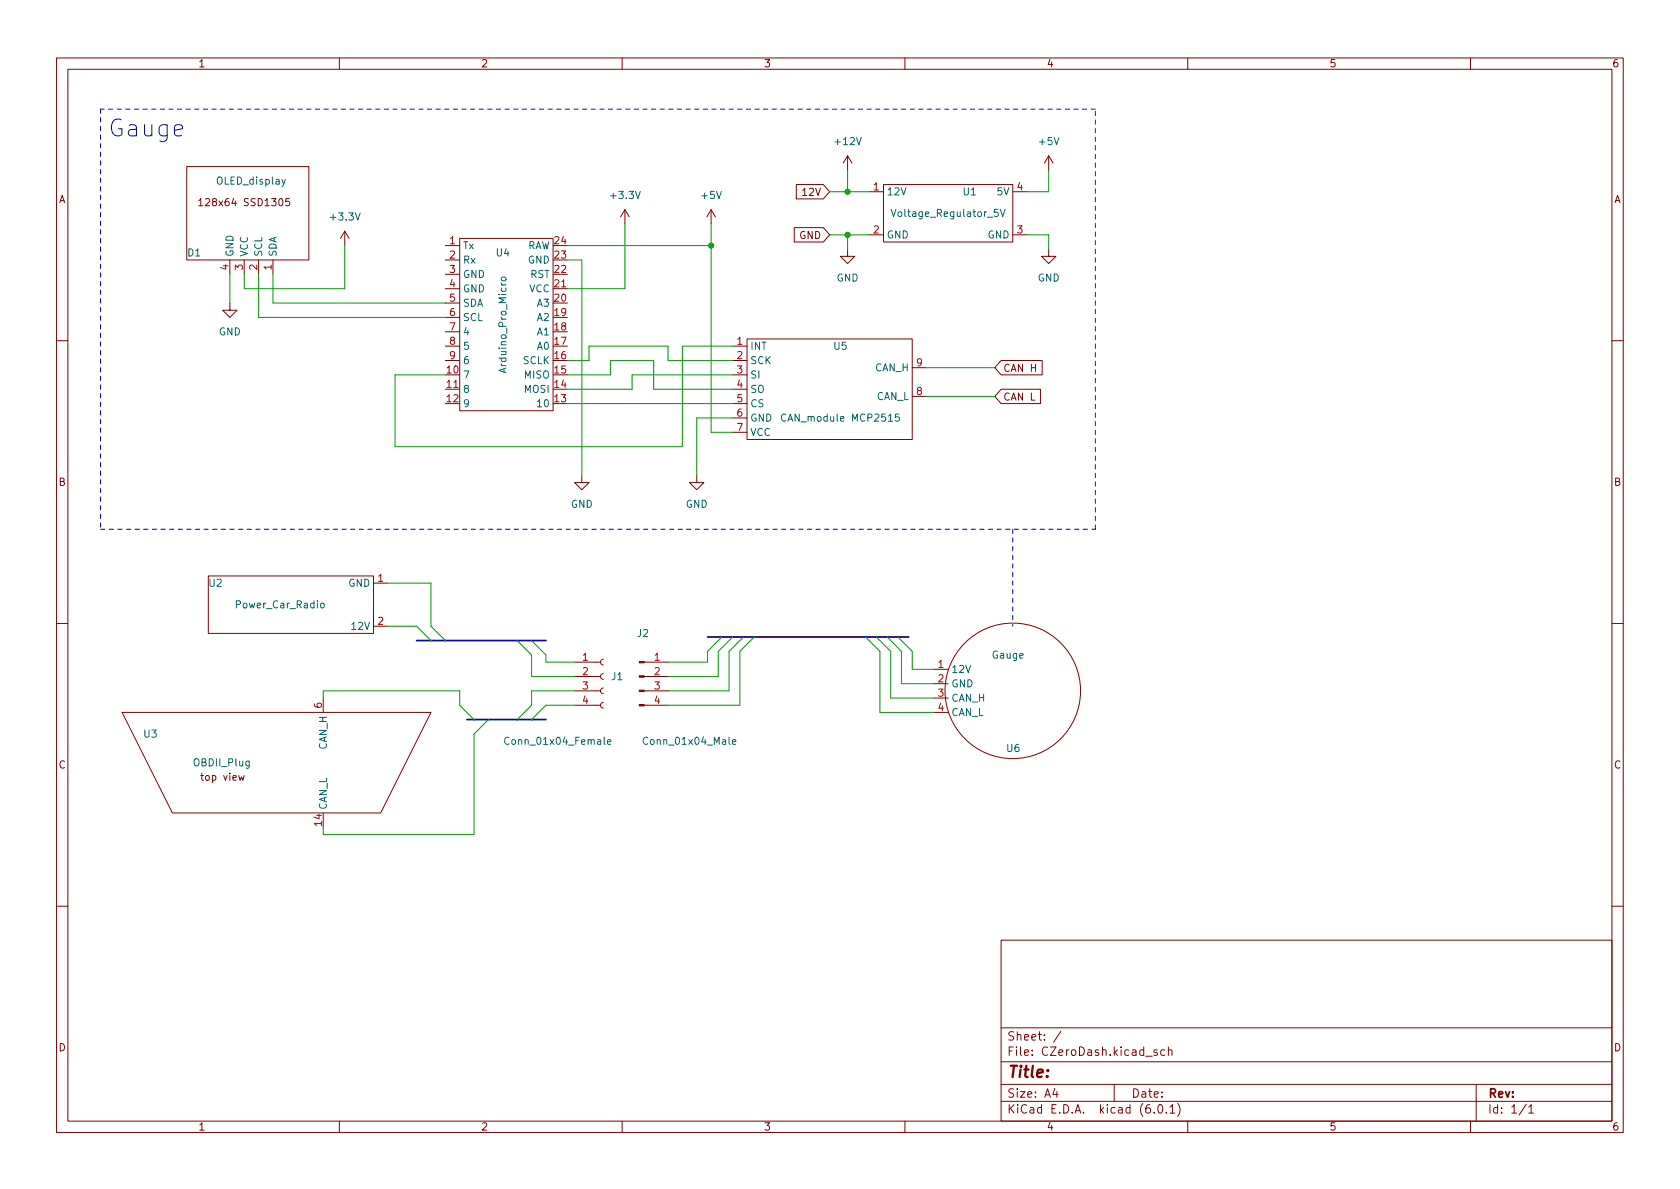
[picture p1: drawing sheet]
<svg xmlns="http://www.w3.org/2000/svg" width="297mm" height="210mm" viewBox="0 0 297 210" stroke-linecap="round" stroke-linejoin="round" font-family="sans-serif">
<g fill="none" stroke="#840000" stroke-width=".18">
<path d="M10 10.2h277v190.1h-277zM12 12.2h273v186.1h-273zM60 10.2v2M110 10.2v2M160 10.2v2M210 10.2v2M260 10.2v2M33 29.5h21.6v16.5h-21.6zM35.1 35.5l.4-.4v1.3M35.1 36.4h.8M51.2 35.1h-.6l-.1 .6 .2-.1 .4 .1 .1 .1v.5l-.2 .1-.5-.1M110.5 37.1l-.8 1.2"/>
<path d="M110.5 37.1v2.5M110.5 37.1l.8 1.2M125.7 37.1l-.7 1.2M125.7 37.1v2.5M125.7 37.1l.8 1.2M140.8 32.6h4.8l1.1 1.3-1.1 1.3h-4.8zM149.9 27.6l-.8 1.2M149.9 27.6v2.5M149.9 27.6l.7 1.2M153.7 33.9h2.5M156.2 32.6h22.9v10.2h-22.9zM179.1 33.9h2.5"/>
<path d="M185.4 27.6l-.7 1.2M185.4 27.6v2.5M185.4 27.6l.8 1.2M40.6 53.6v1.3h1.3l-1.3 1.2-1.2-1.2h1.2M40.6 46v2.5M43.2 46v2.5M45.7 46v2.5M48.3 46v2.5M61 40.9l-.8 1.3M61 40.9v2.5M61 40.9l.7 1.3M78.7 43.4h2.6"/>
<path d="M78.7 46h2.6M78.7 51h2.6M78.7 48.5h2.6M78.7 53.6h2.6M78.7 56.1h2.6M78.7 58.7h2.6M81.3 42.2h16.5v30.4h-16.5zM97.8 51h2.5M132.1 59.9h29.2v17.8h-29.2zM140.4 40.3h5.2l1.1 1.2-1.1 1.3h-5.2zM149.9 44.1v1.2h1.2l-1.2 1.3-1.3-1.3h1.3M153.7 41.5h2.5"/>
<path d="M179.1 41.5h2.5M185.4 44.1v1.2h1.3l-1.3 1.3-1.3-1.3h1.3M10 60.2h2M78.7 68.8h2.6M78.7 61.2h2.6M78.7 63.7h2.6M129.5 68.8h2.6M129.5 61.2h2.6M129.5 63.7h2.6M129.5 66.3h2.6M129.5 71.4h2.6M129.5 73.9h2.6"/>
<path d="M129.5 76.4h2.6M161.3 70.1h2.5M161.3 65h2.5M177 63.7h7.3v2.6h-7.3l-1.1-1.3zM177 68.8h7v2.6h-7l-1.1-1.3zM285 60.2h2M102.9 84.1v1.2h1.2l-1.2 1.3-1.3-1.3h1.3M123.2 84.1v1.2h1.3l-1.3 1.3-1.3-1.3h1.3M10 110.2h2M36.8 101.8h29.2v10.2h-29.2zM66 103.1h2.6M66 110.7h2.6"/>
<path d="M101.6 119.6h4.6M101.6 117.1h4.6M106.7 119.1l-.4 .2-.1 .3 .1 .4 .4 .1M106.7 116.6l-.4 .1-.1 .4 .1 .3 .4 .2M113.9 119.6h4.2M113.9 117.1h4.2M165.1 118.4h2.5M285 110.2h2M21.6 126h54.6l-8.9 17.8h-36.8zM42.2 137.1l.3 .9 .2-.6 .2 .6 .3-.9M57.1 123.4v2.6M101.6 124.7h4.6"/>
<path d="M101.6 122.2h4.6M106.7 124.2l-.4 .1-.1 .4 .1 .4 .4 .1M106.7 121.7l-.4 .1-.1 .4 .1 .3 .4 .2M113.9 124.7h4.2M113.9 122.2h4.2M165.1 120.9h2.5M165.1 123.4h2.5M165.1 126h2.5M10 160.2h2M177 166.3h108v32h-108zM285 160.2h2M60 198.3v2"/>
<path d="M110 198.3v2M160 198.3v2M177 194.8h108M177 191.8h108M177 187.8h108M177 181.8h108M186.5 192.5l-.4 1h1M186.9 193v1M187.6 182.4l-1.3 1.9M197 191.8v3M202.6 186.8h1.1M204.1 196.7v.1"/>
<path d="M204.6 185.7l-.4-.1-.2 .2 .1 .3 .5 .1v.4h-.6M204.9 195.4l.2-.1a.81 .81 0 0 1 .6 .7 .81 .81 0 0 1-.3 .8h-.2a.81 .81 0 0 1-.6-.6 .81 .81 0 0 1 .3-.8zM205.9 185.7l-.4-.1-.3 .3v.4l.2 .3h.5M206.2 196.7v.1M206.6 185.8l.2-.2 .3 .1 .1 .9M206.6 185.1v1.5M206.9 195.8l.4-.5v1.5M206.9 196.8h.8M208.2 195.1a1.72 1.72 0 0 1 0 2.3M210 198.3v2M260 198.3v2M261 191.8v6.5"/>
<path d="M269.9 195.3l-1.3 1.9M270.3 195.8l.4-.5v1.5M270.3 196.8h.9"/>
<circle cx="179.1" cy="122.2" r="12"/>
</g>
<path d="M50.5 31.7l-.5 1.2-.1 .1M157.6 37l.4 1.3 .4-1.3M176.9 37l.4 1.3 .4-1.3M88.7 49.1l.5-.1 .2 .1 .1 .3-.3 .3h-.3l-.3-.3zM138.9 73.3a.6 .6 0 0 0-.8 .5 .6 .6 0 0 0 .6 .7l.2-.1M159 73.2h-.6l-.1 .6 .2-.1 .4 .1 .1 .1v.5l-.2 .1-.5-.1M56.8 106.7h.3l.2 .2v.4l-.2 .2-.3-.1-.1-.1zM90 130.5a.6 .6 0 0 0-.8 .4 .6 .6 0 0 0 .6 .7l.2-.1M107.4 131.2l.6-.1v-.3h-.4l-.2 .2 .1 .6h.5M129.5 131.2l.6-.1v-.3h-.4l-.2 .2 .1 .6h.5" fill="none" stroke="#006464" stroke-width=".18"/>
<g fill="#840000" stroke="#840000" stroke-width=".18">
<path d="M113 124.6h.9v.2h-.9z"/>
<path d="M113 122h.9v.3h-.9z"/>
<path d="M113 119.5h.9v.3h-.9z"/>
<path d="M113 117h.9v.2h-.9z"/>
</g>
<path d="M17.8 19.3v74.3M193.7 19.3h-175.9M17.8 93.6h175.9M179.1 93.6v17.1M193.7 93.6v-74.3" fill="none" stroke="#0000c2" stroke-width=".18" stroke-dasharray=".8 .8"/>
<path d="M73.7 113.3h22.8M125.1 112.6h35.6M82.5 127.2h14" fill="none" stroke="#000084" stroke-width=".3"/>
<g fill="none" stroke="#009600" stroke-width=".18">
<path d="M110.5 39.6v11.4h-10.2M125.7 39.6v36.8h3.8M146.7 33.9h7M149.9 30.1v3.8M185.4 30.1v3.8h-3.8M40.6 48.5v5.1M45.7 48.5v7.6h33M48.3 48.5v5.1h30.4M61 43.4v7.6h-17.8v-2.5M100.3 43.4h25.4M100.3 46h2.6v38.1M146.7 41.5h7"/>
<path d="M149.9 41.5v2.6M181.6 41.5h3.8v2.6M100.3 66.3h7.6v-2.6h7.7v5.1h13.9M100.3 71.4h29.2M100.3 63.7h3.8v-2.5h14v2.5h11.4M129.5 61.2h-8.9v17.8h-50.8v-12.7h8.9M129.5 66.3h-17.7v2.5h-11.5M129.5 73.9h-6.3v10.2M163.8 70.1h12.1M163.8 65h12.1M68.6 103.1h7.6v7.6l2.5 2.6M68.6 110.7h5.1l2.5 2.6"/>
<path d="M91.4 113.3l2.6 2.5v3.8h7.6M94 113.3l2.5 2.5v1.3h5.1M127.6 112.6l-2.5 2.6v1.9h-7M129.5 112.6l-2.5 2.6v4.4h-8.9M131.4 112.6l-2.5 2.6v7h-10.8M133.3 112.6l-2.5 2.6v9.5h-12.7M153 112.6l2.6 2.6v10.8h9.5M154.9 112.6l2.6 2.6v8.2h7.6M156.8 112.6l2.6 2.6v5.7h5.7M158.7 112.6l2.6 2.6v3.2h3.8M57.1 123.4v-1.2h24.2v2.5l2.5 2.5M86.4 127.2l-2.6 2.6v17.8h-26.7v-1.3"/>
<path d="M101.6 122.2h-7.6v2.5l-2.6 2.5M101.6 124.7h-5.1l-2.5 2.5"/>
</g>
<g fill="#009600" stroke="#009600" stroke-width=".18">
<circle cx="125.7" cy="43.4" r=".46"/>
<circle cx="149.9" cy="41.5" r=".46"/>
<circle cx="149.9" cy="33.9" r=".46"/>
</g>
<text font-size="4.2" fill="#0000c2" x="19" y="24.2">Gauge</text>
<text font-size="2.8" fill="#840000" x="178" y="190.6">Title:</text>
<g font-size="2.1" fill="#840000">
<text x="178" y="184">Sheet: /</text>
<text x="178" y="186.7">File: CZeroDash.kicad_sch</text>
<text x="178" y="196.9">KiCad E.D.A. kicad (6.0.1)</text>
<text x="178" y="194.1">Size: A4</text>
<text x="200" y="194.1">Date:</text>
<text x="263" y="194.1">Rev:</text>
<text x="263" y="196.9">Id: 1/1</text>
</g>
<g font-size="1.8" fill="#840000">
<text x="35" y="11.9">1</text>
<text x="85" y="11.9">2</text>
<text x="135" y="11.9">3</text>
<text x="185" y="11.9">4</text>
<text x="235" y="11.9">5</text>
<text x="285" y="11.9">6</text>
<text x="10.3" y="35.9">A</text>
<text x="142.1" y="34.6">12V</text>
<text x="285.3" y="35.9">A</text>
<text x="36.2" y="36.4">128x64 SSD1305</text>
<text x="141.3" y="42.2">GND</text>
<text x="177.3" y="65.7">CAN H</text>
<text x="177.3" y="70.8">CAN L</text>
<text x="10.3" y="85.9">B</text>
<text x="285.3" y="85.9">B</text>
<text x="10.3" y="135.9">C</text>
<text x="285.3" y="135.9">C</text>
<text x="35.8" y="138">top view</text>
<text x="10.3" y="185.9">D</text>
<text x="285.3" y="185.9">D</text>
<text x="35" y="199.9">1</text>
<text x="85" y="199.9">2</text>
<text x="135" y="199.9">3</text>
<text x="185" y="199.9">4</text>
<text x="235" y="199.9">5</text>
<text x="285" y="199.9">6</text>
</g>
<g font-size="1.8" fill="#006464">
<text x="147.8" y="25.6">+12V</text>
<text x="183.8" y="25.6">+5V</text>
<text x="38.4" y="32.6">OLED_display</text>
<text x="108.2" y="35.2">+3.3V</text>
<text x="124.1" y="35.2">+5V</text>
<text x="156.7" y="34.5">12V</text>
<text x="170.3" y="34.5">U1</text>
<text x="176.4" y="34.5">5V</text>
<text x="58.6" y="39">+3.3V</text>
<text x="158.3" y="38.3">Voltage_Regulator_5V</text>
<text x="33.2" y="45.3">D1</text>
<text x="41.3" y="45.5" transform="rotate(-90 41.3 45.5)">GND</text>
<text x="43.8" y="45.5" transform="rotate(-90 43.8 45.5)">VCC</text>
<text x="46.4" y="45.5" transform="rotate(-90 46.4 45.5)">SCL</text>
<text x="48.9" y="45.5" transform="rotate(-90 48.9 45.5)">SDA</text>
<text x="81.8" y="44.1">Tx</text>
<text x="81.8" y="46.6">Rx</text>
<text x="87.8" y="45.3">U4</text>
<text x="93.1" y="44.1">RAW</text>
<text x="93.4" y="46.6">GND</text>
<text x="156.7" y="42.2">GND</text>
<text x="174.6" y="42.2">GND</text>
<text x="81.8" y="49.1">GND</text>
<text x="81.8" y="51.7">GND</text>
<text x="93.5" y="51.7">VCC</text>
<text x="93.7" y="49.1">RST</text>
<text x="147.9" y="49.8">GND</text>
<text x="183.5" y="49.8">GND</text>
<text x="38.7" y="59.3">GND</text>
<text x="81.8" y="54.2">SDA</text>
<text x="81.8" y="56.8">SCL</text>
<text x="81.8" y="59.3">4</text>
<text x="95" y="59.3">A1</text>
<text x="95" y="56.8">A2</text>
<text x="95" y="54.2">A3</text>
<text x="81.8" y="61.8">5</text>
<text x="81.8" y="64.4">6</text>
<text x="89.5" y="65.6" transform="rotate(-90 89.5 65.6)">Arduino_Pro_Micro</text>
<text x="92.5" y="64.4">SCLK</text>
<text x="95" y="61.8">A0</text>
<text x="132.6" y="61.8">INT</text>
<text x="132.6" y="64.4">SCK</text>
<text x="147.5" y="61.8">U5</text>
<text x="154.7" y="65.7">CAN_H</text>
<text x="81.8" y="66.9">7</text>
<text x="81.8" y="69.5">8</text>
<text x="92.8" y="69.5">MOSI</text>
<text x="92.8" y="66.9">MISO</text>
<text x="132.6" y="66.9">SI</text>
<text x="132.6" y="69.5">SO</text>
<text x="154.9" y="70.7">CAN_L</text>
<text x="81.8" y="72">9</text>
<text x="95.3" y="72">10</text>
<text x="132.6" y="72">CS</text>
<text x="132.6" y="74.5">GND</text>
<text x="132.6" y="77.1">VCC</text>
<text x="138.9" y="74.5">CAN_module MCP2515</text>
<text x="100.9" y="89.8">GND</text>
<text x="121.2" y="89.8">GND</text>
<text x="37" y="103.8">U2</text>
<text x="42" y="107.6">Power_Car_Radio</text>
<text x="61.6" y="103.8">GND</text>
<text x="62.4" y="111.4">12V</text>
<text x="112.7" y="112.6">J2</text>
<text x="168.1" y="119">12V</text>
<text x="175.5" y="116.5">Gauge</text>
<text x="108.1" y="120.3">J1</text>
<text x="168.1" y="121.5">GND</text>
<text x="168.1" y="124.1">CAN_H</text>
<text x="25.5" y="130.4">U3</text>
<text x="89.9" y="131.7">Conn_01x04_Female</text>
<text x="114.3" y="131.7">Conn_01x04_Male</text>
<text x="168.1" y="126.6">CAN_L</text>
<text x="34.4" y="135.5">OBDII_Plug</text>
<text x="57.8" y="132.6" transform="rotate(-90 57.8 132.6)">CAN_H</text>
<text x="178" y="133">U6</text>
<text x="57.8" y="143.3" transform="rotate(-90 57.8 143.3)">CAN_L</text>
</g>
<g font-size="1.8" fill="#a90000">
<text x="154.4" y="33.6">1</text>
<text x="179.8" y="33.6">4</text>
<text x="154.4" y="41.3">2</text>
<text x="179.8" y="41.3">3</text>
<text x="40.4" y="47.7" transform="rotate(-90 40.4 47.7)">4</text>
<text x="42.9" y="47.7" transform="rotate(-90 42.9 47.7)">3</text>
<text x="45.5" y="47.7" transform="rotate(-90 45.5 47.7)">2</text>
<text x="48" y="47.7" transform="rotate(-90 48 47.7)">1</text>
<text x="79.5" y="43.2">1</text>
<text x="79.5" y="45.7">2</text>
<text x="98.1" y="45.7">23</text>
<text x="98.1" y="43.2">24</text>
<text x="79.5" y="48.3">3</text>
<text x="79.5" y="50.8">4</text>
<text x="79.5" y="53.3">5</text>
<text x="98.1" y="53.3">20</text>
<text x="98.1" y="50.8">21</text>
<text x="98.1" y="48.3">22</text>
<text x="79.5" y="55.9">6</text>
<text x="79.5" y="58.4">7</text>
<text x="98.1" y="58.4">18</text>
<text x="98.1" y="55.9">19</text>
<text x="79.5" y="61">8</text>
<text x="79.5" y="63.5">9</text>
<text x="98.1" y="63.5">16</text>
<text x="98.1" y="61">17</text>
<text x="130.3" y="61">1</text>
<text x="130.3" y="63.5">2</text>
<text x="162.1" y="64.8">9</text>
<text x="79" y="66">10</text>
<text x="79" y="68.6">11</text>
<text x="79" y="71.1">12</text>
<text x="98.1" y="71.1">13</text>
<text x="98.1" y="68.6">14</text>
<text x="98.1" y="66">15</text>
<text x="130.3" y="66">3</text>
<text x="130.3" y="68.6">4</text>
<text x="130.3" y="71.1">5</text>
<text x="162.1" y="69.8">8</text>
<text x="130.3" y="73.7">6</text>
<text x="130.3" y="76.2">7</text>
<text x="66.8" y="102.9">1</text>
<text x="66.8" y="110.5">2</text>
<text x="103" y="116.8">1</text>
<text x="103" y="119.4">2</text>
<text x="115.7" y="116.8">1</text>
<text x="115.7" y="119.4">2</text>
<text x="165.9" y="118.1">1</text>
<text x="56.9" y="125.2" transform="rotate(-90 56.9 125.2)">6</text>
<text x="103" y="121.9">3</text>
<text x="103" y="124.5">4</text>
<text x="115.7" y="121.9">3</text>
<text x="115.7" y="124.5">4</text>
<text x="165.9" y="120.6">2</text>
<text x="165.9" y="123.2">3</text>
<text x="165.9" y="125.7">4</text>
<text x="56.9" y="146" transform="rotate(-90 56.9 146)">14</text>
</g>
</svg>
